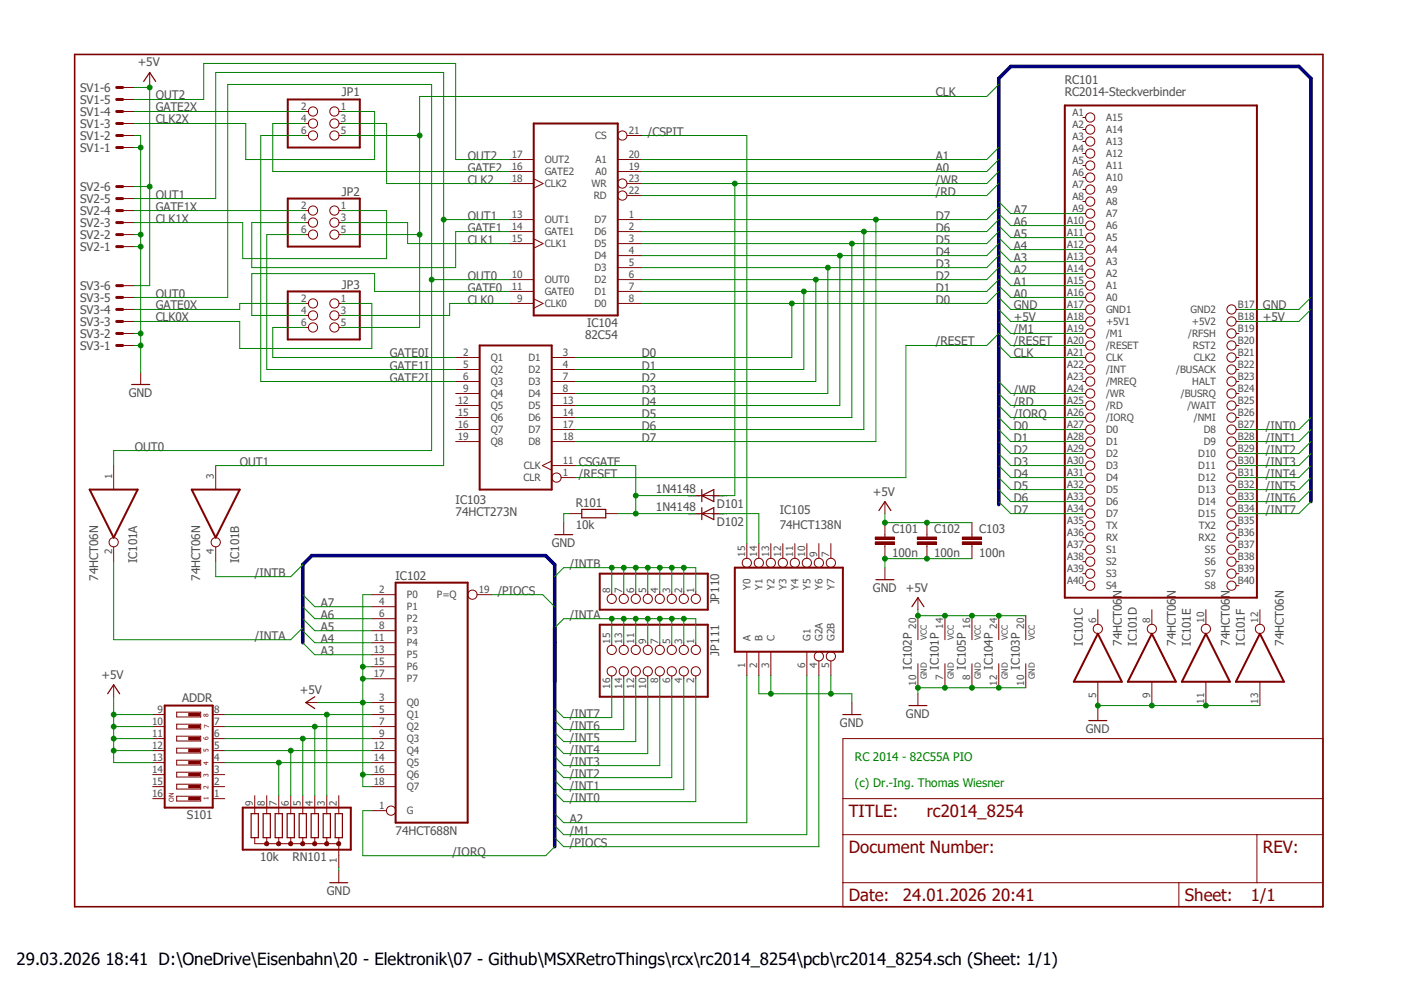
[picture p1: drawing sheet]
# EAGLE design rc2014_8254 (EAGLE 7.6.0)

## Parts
C101  100n  C-EU025-025X050  [C025-025X050]
C102  100n  C-EU025-025X050  [C025-025X050]
C103  100n  C-EU025-025X050  [C025-025X050]
D101  1N4148  1N4148DO35-7  [DO35-7]
D102  1N4148  1N4148DO35-7  [DO35-7]
IC101  74HCT06N  74LS06N  [DIL14]
IC102  74HCT688N  [DIL20]
IC103  74HCT273N  [DIL20]
IC104  82C54  8253  [DIL24-6]
IC105  74HCT138N  [DIL16]
JP1  PINHD-2X3  [2X03]
JP2  PINHD-2X3  [2X03]
JP3  PINHD-2X3  [2X03]
JP110  PINHD-1X8  [1X08]
JP111  PINHD-2X8  [2X08]
R101  10k  R-EU_0207/10  [0207/10]
RC101  RC2014-Steckverbinder  RC2014STECKER  [RC2014-STECKER]
RN101  10k  G08R  [SIL9]
S101  ADDR  DS08  [DS-08]
SV1  ML6LE  [ML6L]
SV2  ML6LE  [ML6L]
SV3  ML6LE  [ML6L]

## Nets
+5V: C101.1 C102.1 C103.1 IC101.14(P:VCC) IC102.2(P0) IC102.3(Q0) IC102.15(P6) IC102.16(Q6) IC102.17(P7) IC102.18(Q7) IC102.20(VCC) IC103.20(VCC) IC104.24(VCC) IC105.16(VCC) RC101.A18(+5V1) RC101.B18(+5V2) S101.9 S101.10 S101.11 S101.12 S101.13 SV1.6 SV2.6 SV3.6
/CSPIT: IC104.21(CS) IC105.15(Y0)
/INT0: JP111.2 RC101.B27(D8)
/INT1: JP111.4 RC101.B28(D9)
/INT2: JP111.6 RC101.B29(D10)
/INT3: JP111.8 RC101.B30(D11)
/INT4: JP111.10 RC101.B31(D12)
/INT5: JP111.12 RC101.B32(D13)
/INT6: JP111.14 RC101.B33(D14)
/INT7: JP111.16 RC101.B34(D15)
/INTA: IC101.2(A:O) JP111.1 JP111.3 JP111.5 JP111.7 JP111.9 JP111.11 JP111.13 JP111.15
/INTB: IC101.4(B:O) JP110.1 JP110.2 JP110.3 JP110.4 JP110.5 JP110.6 JP110.7 JP110.8
/IORQ: IC102.1(G) RC101.A26(/IORQ)
/M1: IC105.6(G1) RC101.A19(/M1)
/PIOCS: IC102.19(P=Q) IC105.4(G2A)
/RD: IC104.22(RD) RC101.A25(/RD)
/RESET: IC103.1(CLR) RC101.A20(/RESET)
/WR: D101.A IC104.23(WR) RC101.A24(/WR)
A0: IC104.19(A0) RC101.A16(A0)
A1: IC104.20(A1) RC101.A15(A1)
A2: IC105.1(A) RC101.A14(A2)
A3: IC102.13(P5) RC101.A13(A3)
A4: IC102.11(P4) RC101.A12(A4)
A5: IC102.8(P3) RC101.A11(A5)
A6: IC102.6(P2) RC101.A10(A6)
A7: IC102.4(P1) RC101.A9(A7)
CLK: JP1.5 JP2.5 JP3.5 RC101.A21(CLK)
CLK0: IC104.9(CLK0) JP3.3
CLK0X: JP3.1 SV3.3
CLK1: IC104.15(CLK1) JP2.3
CLK1X: JP2.1 SV2.3
CLK2: IC104.18(CLK2) JP1.3
CLK2X: JP1.1 SV1.3
CSGATE: D101.C D102.C IC103.11(CLK) R101.2
D0: IC103.3(D1) IC104.8(D0) RC101.A27(D0)
D1: IC103.4(D2) IC104.7(D1) RC101.A28(D1)
D2: IC103.7(D3) IC104.6(D2) RC101.A29(D2)
D3: IC103.8(D4) IC104.5(D3) RC101.A30(D3)
D4: IC103.13(D5) IC104.4(D4) RC101.A31(D4)
D5: IC103.14(D6) IC104.3(D5) RC101.A32(D5)
D6: IC103.17(D7) IC104.2(D6) RC101.A33(D6)
D7: IC103.18(D8) IC104.1(D7) RC101.A34(D7)
GATE0: IC104.11(GATE0) JP3.4
GATE0I: IC103.2(Q1) JP3.6
GATE0X: JP3.2 SV3.4
GATE1: IC104.14(GATE1) JP2.4
GATE1I: IC103.5(Q2) JP2.6
GATE1X: JP2.2 SV2.4
GATE2: IC104.16(GATE2) JP1.4
GATE2I: IC103.6(Q3) JP1.6
GATE2X: JP1.2 SV1.4
GND: C101.2 C102.2 C103.2 IC101.5(C:I) IC101.7(P:GND) IC101.9(D:I) IC101.11(E:I) IC101.13(F:I) IC102.10(GND) IC103.10(GND) IC104.12(GND) IC105.2(B) IC105.3(C) IC105.5(G2B) IC105.8(GND) R101.1 RC101.A17(GND1) RC101.B17(GND2) RN101.1 SV1.1 SV1.2 SV2.1 SV2.2 SV3.1 SV3.2
N$1: D102.A IC105.14(Y1)
N$7: IC102.14(Q5) RN101.7 S101.4
N$8: IC102.12(Q4) RN101.6 S101.5
N$9: IC102.9(Q3) RN101.5 S101.6
N$10: IC102.7(Q2) RN101.4 S101.7
N$11: IC102.5(Q1) RN101.3 S101.8
OUT0: IC101.1(A:I) IC104.10(OUT0) SV3.5
OUT1: IC101.3(B:I) IC104.13(OUT1) SV2.5
OUT2: IC104.17(OUT2) SV1.5
Unconnected: IC101.6(C:O) IC101.8(D:O) IC101.10(E:O) IC101.12(F:O) IC103.9(Q4) IC103.12(Q5) IC103.15(Q6) IC103.16(Q7) IC103.19(Q8) IC105.7(Y7) IC105.9(Y6) IC105.10(Y5) IC105.11(Y4) IC105.12(Y3) IC105.13(Y2) RC101.A1(A15) RC101.A2(A14) RC101.A3(A13) RC101.A4(A12) RC101.A5(A11) RC101.A6(A10) RC101.A7(A9) RC101.A8 RC101.A22(/INT) RC101.A23(/MREQ) RC101.A35(TX) RC101.A36(RX) RC101.A37(S1) RC101.A38(S2) RC101.A39(S3) RC101.A40(S4) RC101.B19(/RFSH) RC101.B20(RST2) RC101.B21(CLK2) RC101.B22(/BUSACK) RC101.B23(HALT) RC101.B24(/BUSRQ) RC101.B25(/WAIT) RC101.B26(/NMI) RC101.B35(TX2) RC101.B36(RX2) RC101.B37(S5) RC101.B38(S6) RC101.B39(S7) RC101.B40(S8) RN101.2 RN101.8 RN101.9 S101.1 S101.2 S101.3 S101.14 S101.15 S101.16

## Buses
SYSTEM

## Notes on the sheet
- RC 2014 - 82C55A PIO
  
  (c) Dr.-Ing. Thomas Wiesner
